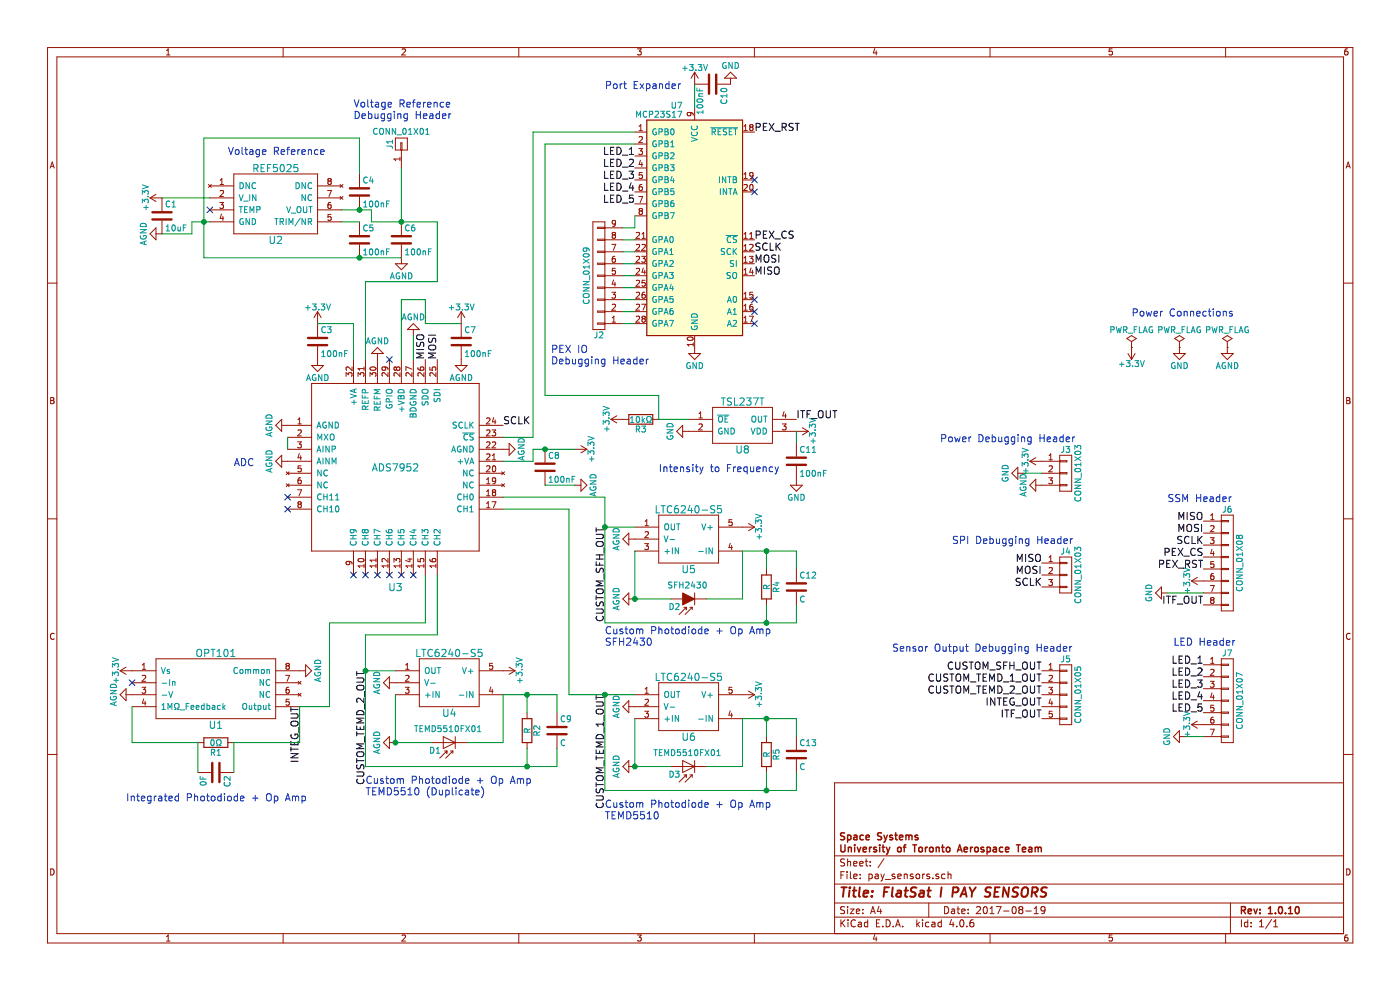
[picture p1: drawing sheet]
EESchema Schematic File Version 2
LIBS:power
LIBS:device
LIBS:transistors
LIBS:conn
LIBS:linear
LIBS:regul
LIBS:74xx
LIBS:cmos4000
LIBS:adc-dac
LIBS:memory
LIBS:xilinx
LIBS:microcontrollers
LIBS:dsp
LIBS:microchip
LIBS:analog_switches
LIBS:motorola
LIBS:texas
LIBS:intel
LIBS:audio
LIBS:interface
LIBS:digital-audio
LIBS:philips
LIBS:display
LIBS:cypress
LIBS:siliconi
LIBS:opto
LIBS:atmel
LIBS:contrib
LIBS:valves
LIBS:pay_sensors
LIBS:pay_sensors-cache
EELAYER 25 0
EELAYER END
$Descr A4 11693 8268
encoding utf-8
Sheet 1 1
Title "FlatSat I PAY SENSORS"
Date "2017-08-19"
Rev "1.0.10"
Comp "Space Systems\\nUniversity of Toronto Aerospace Team\\n\\n"
Comment1 ""
Comment2 ""
Comment3 ""
Comment4 ""
$EndDescr
$Comp
L ADS7952 U3
U 1 1
P 3300 3900
F 0 "U3" H 3300 2900 60  0000 C CNN
F 1 "ADS7952" H 3300 3900 60  0000 C CNN
F 2 "Housings_DFN_QFN:QFN-32-1EP_5x5mm_Pitch0.5mm" H 3500 3900 60  0001 C CNN
F 3 "" H 3500 3900 60  0001 C CNN
	1    3300 3900
	1    0    0    -1  
$EndComp
NoConn ~ 2400 4150
NoConn ~ 2400 4250
NoConn ~ 2950 4800
NoConn ~ 3050 4800
NoConn ~ 3150 4800
NoConn ~ 3250 4800
NoConn ~ 3350 4800
$Comp
L LTC6240-S5 U6
U 1 1
P 5750 5900
F 0 "U6" H 5750 5650 60  0000 C CNN
F 1 "LTC6240-S5" H 5750 6150 60  0000 C CNN
F 2 "TO_SOT_Packages_SMD:SOT-23-5_HandSoldering" H 5800 5950 60  0001 C CNN
F 3 "" H 5800 5950 60  0001 C CNN
	1    5750 5900
	1    0    0    -1  
$EndComp
$Comp
L +3.3V #PWR01
U 1 1
P 4800 3750
F 0 "#PWR01" H 4800 3600 50  0001 C CNN
F 1 "+3.3V" H 4800 3890 50  0000 C CNN
F 2 "" H 4800 3750 50  0001 C CNN
F 3 "" H 4800 3750 50  0001 C CNN
	1    4800 3750
	0    1    1    0   
$EndComp
$Comp
L +3.3V #PWR02
U 1 1
P 3850 2700
F 0 "#PWR02" H 3850 2550 50  0001 C CNN
F 1 "+3.3V" H 3850 2840 50  0000 C CNN
F 2 "" H 3850 2700 50  0001 C CNN
F 3 "" H 3850 2700 50  0001 C CNN
	1    3850 2700
	1    0    0    -1  
$EndComp
$Comp
L +3.3V #PWR03
U 1 1
P 2650 2700
F 0 "#PWR03" H 2650 2550 50  0001 C CNN
F 1 "+3.3V" H 2650 2840 50  0000 C CNN
F 2 "" H 2650 2700 50  0001 C CNN
F 3 "" H 2650 2700 50  0001 C CNN
	1    2650 2700
	1    0    0    -1  
$EndComp
$Comp
L +3.3V #PWR04
U 1 1
P 1350 1650
F 0 "#PWR04" H 1350 1500 50  0001 C CNN
F 1 "+3.3V" H 1350 1790 50  0000 C CNN
F 2 "" H 1350 1650 50  0001 C CNN
F 3 "" H 1350 1650 50  0001 C CNN
	1    1350 1650
	0    -1   -1   0   
$EndComp
$Comp
L D_Photo D3
U 1 1
P 5700 6400
F 0 "D3" H 5720 6470 50  0000 L CNN
F 1 "TEMD5510FX01" H 5660 6290 50  0000 C CNN
F 2 "Opto-Devices:PhotoDiode_SMD-DIL2_4.5x4" H 5650 6400 50  0001 C CNN
F 3 "" H 5650 6400 50  0001 C CNN
	1    5700 6400
	-1   0    0    1   
$EndComp
$Comp
L R R5
U 1 1
P 6400 6300
F 0 "R5" V 6480 6300 50  0000 C CNN
F 1 "R" V 6400 6300 50  0000 C CNN
F 2 "Resistors_SMD:R_0603_HandSoldering" V 6330 6300 50  0001 C CNN
F 3 "" H 6400 6300 50  0001 C CNN
	1    6400 6300
	1    0    0    -1  
$EndComp
$Comp
L C C13
U 1 1
P 6650 6300
F 0 "C13" H 6675 6400 50  0000 L CNN
F 1 "C" H 6675 6200 50  0000 L CNN
F 2 "Capacitors_SMD:C_0603_HandSoldering" H 6688 6150 50  0001 C CNN
F 3 "" H 6650 6300 50  0001 C CNN
	1    6650 6300
	1    0    0    -1  
$EndComp
$Comp
L +3.3V #PWR05
U 1 1
P 6200 5800
F 0 "#PWR05" H 6200 5650 50  0001 C CNN
F 1 "+3.3V" H 6200 5940 50  0000 C CNN
F 2 "" H 6200 5800 50  0001 C CNN
F 3 "" H 6200 5800 50  0001 C CNN
	1    6200 5800
	0    1    1    0   
$EndComp
$Comp
L OPT101 U1
U 1 1
P 1800 5750
F 0 "U1" H 1800 5450 60  0000 C CNN
F 1 "OPT101" H 1800 6050 60  0000 C CNN
F 2 "SMD_Packages:DIP-8_SMD" H 1650 5700 60  0001 C CNN
F 3 "" H 1650 5700 60  0001 C CNN
	1    1800 5750
	1    0    0    -1  
$EndComp
$Comp
L +3.3V #PWR06
U 1 1
P 1100 5600
F 0 "#PWR06" H 1100 5450 50  0001 C CNN
F 1 "+3.3V" H 1100 5740 50  0000 C CNN
F 2 "" H 1100 5600 50  0001 C CNN
F 3 "" H 1100 5600 50  0001 C CNN
	1    1100 5600
	0    -1   -1   0   
$EndComp
$Comp
L TSL237T U8
U 1 1
P 6200 3550
F 0 "U8" H 6200 3350 60  0000 C CNN
F 1 "TSL237T" H 6200 3750 60  0000 C CNN
F 2 "Housings_DIP:DIP-4_W7.62mm" H 6200 3500 60  0001 C CNN
F 3 "" H 6200 3500 60  0001 C CNN
	1    6200 3550
	1    0    0    -1  
$EndComp
$Comp
L GND #PWR07
U 1 1
P 5750 3600
F 0 "#PWR07" H 5750 3350 50  0001 C CNN
F 1 "GND" H 5750 3450 50  0000 C CNN
F 2 "" H 5750 3600 50  0001 C CNN
F 3 "" H 5750 3600 50  0001 C CNN
	1    5750 3600
	0    1    1    0   
$EndComp
$Comp
L +3.3V #PWR08
U 1 1
P 6650 3600
F 0 "#PWR08" H 6650 3450 50  0001 C CNN
F 1 "+3.3V" H 6650 3740 50  0000 C CNN
F 2 "" H 6650 3600 50  0001 C CNN
F 3 "" H 6650 3600 50  0001 C CNN
	1    6650 3600
	0    1    1    0   
$EndComp
$Comp
L C C11
U 1 1
P 6650 3850
F 0 "C11" H 6675 3950 50  0000 L CNN
F 1 "100nF" H 6675 3750 50  0000 L CNN
F 2 "Capacitors_SMD:C_0603_HandSoldering" H 6688 3700 50  0001 C CNN
F 3 "" H 6650 3850 50  0001 C CNN
	1    6650 3850
	1    0    0    -1  
$EndComp
$Comp
L GND #PWR09
U 1 1
P 6650 4000
F 0 "#PWR09" H 6650 3750 50  0001 C CNN
F 1 "GND" H 6650 3850 50  0000 C CNN
F 2 "" H 6650 4000 50  0001 C CNN
F 3 "" H 6650 4000 50  0001 C CNN
	1    6650 4000
	1    0    0    -1  
$EndComp
$Comp
L SFH2430 D2
U 1 1
P 5700 5000
F 0 "D2" H 5720 5070 50  0000 L CNN
F 1 "SFH2430" H 5660 4890 50  0000 C CNN
F 2 "Opto-Devices:PhotoDiode_SMD-DIL2_4.5x4" H 5700 5175 50  0001 C CNN
F 3 "" H 5650 5000 50  0000 C CNN
	1    5700 5000
	-1   0    0    1   
$EndComp
$Comp
L R R4
U 1 1
P 6400 4900
F 0 "R4" V 6480 4900 50  0000 C CNN
F 1 "R" V 6400 4900 50  0000 C CNN
F 2 "Resistors_SMD:R_0603_HandSoldering" V 6330 4900 50  0001 C CNN
F 3 "" H 6400 4900 50  0001 C CNN
	1    6400 4900
	1    0    0    -1  
$EndComp
$Comp
L C C12
U 1 1
P 6650 4900
F 0 "C12" H 6675 5000 50  0000 L CNN
F 1 "C" H 6675 4800 50  0000 L CNN
F 2 "Capacitors_SMD:C_0603_HandSoldering" H 6688 4750 50  0001 C CNN
F 3 "" H 6650 4900 50  0001 C CNN
	1    6650 4900
	1    0    0    -1  
$EndComp
$Comp
L +3.3V #PWR010
U 1 1
P 6200 4400
F 0 "#PWR010" H 6200 4250 50  0001 C CNN
F 1 "+3.3V" H 6200 4540 50  0000 C CNN
F 2 "" H 6200 4400 50  0001 C CNN
F 3 "" H 6200 4400 50  0001 C CNN
	1    6200 4400
	0    1    1    0   
$EndComp
NoConn ~ 1750 1750
NoConn ~ 1100 5700
Text Notes 1900 1300 0    60   ~ 0
Voltage Reference
Text Notes 1950 3900 0    60   ~ 0
ADC
Text Notes 5500 3950 0    60   ~ 0
Intensity to Frequency
Text Notes 1050 6700 0    60   ~ 0
Integrated Photodiode + Op Amp
Text Notes 5050 6850 0    60   ~ 0
Custom Photodiode + Op Amp\nTEMD5510
Text Notes 5050 5400 0    60   ~ 0
Custom Photodiode + Op Amp\nSFH2430
$Comp
L AGND #PWR011
U 1 1
P 2400 3550
F 0 "#PWR011" H 2400 3300 50  0001 C CNN
F 1 "AGND" H 2400 3400 50  0000 C CNN
F 2 "" H 2400 3550 50  0001 C CNN
F 3 "" H 2400 3550 50  0001 C CNN
	1    2400 3550
	0    1    1    0   
$EndComp
$Comp
L AGND #PWR012
U 1 1
P 4200 3750
F 0 "#PWR012" H 4200 3500 50  0001 C CNN
F 1 "AGND" H 4200 3600 50  0000 C CNN
F 2 "" H 4200 3750 50  0001 C CNN
F 3 "" H 4200 3750 50  0001 C CNN
	1    4200 3750
	0    -1   -1   0   
$EndComp
$Comp
L AGND #PWR013
U 1 1
P 2400 3850
F 0 "#PWR013" H 2400 3600 50  0001 C CNN
F 1 "AGND" H 2400 3700 50  0000 C CNN
F 2 "" H 2400 3850 50  0001 C CNN
F 3 "" H 2400 3850 50  0001 C CNN
	1    2400 3850
	0    1    1    0   
$EndComp
$Comp
L MCP23S17 U7
U 1 1
P 5800 1900
F 0 "U7" H 5700 2925 50  0000 R CNN
F 1 "MCP23S17" H 5700 2850 50  0000 R CNN
F 2 "Housings_SSOP:SSOP-28_5.3x10.2mm_Pitch0.65mm" H 5850 950 50  0001 L CNN
F 3 "" H 6050 2900 50  0001 C CNN
	1    5800 1900
	1    0    0    -1  
$EndComp
$Comp
L GND #PWR014
U 1 1
P 5800 2900
F 0 "#PWR014" H 5800 2650 50  0001 C CNN
F 1 "GND" H 5800 2750 50  0000 C CNN
F 2 "" H 5800 2900 50  0001 C CNN
F 3 "" H 5800 2900 50  0001 C CNN
	1    5800 2900
	1    0    0    -1  
$EndComp
$Comp
L +3.3V #PWR015
U 1 1
P 5800 700
F 0 "#PWR015" H 5800 550 50  0001 C CNN
F 1 "+3.3V" H 5800 840 50  0000 C CNN
F 2 "" H 5800 700 50  0001 C CNN
F 3 "" H 5800 700 50  0001 C CNN
	1    5800 700 
	1    0    0    -1  
$EndComp
$Comp
L +3.3V #PWR016
U 1 1
P 10050 4850
F 0 "#PWR016" H 10050 4700 50  0001 C CNN
F 1 "+3.3V" H 10050 4990 50  0000 C CNN
F 2 "" H 10050 4850 50  0001 C CNN
F 3 "" H 10050 4850 50  0001 C CNN
	1    10050 4850
	0    -1   -1   0   
$EndComp
$Comp
L GND #PWR017
U 1 1
P 9750 4950
F 0 "#PWR017" H 9750 4700 50  0001 C CNN
F 1 "GND" H 9750 4800 50  0000 C CNN
F 2 "" H 9750 4950 50  0001 C CNN
F 3 "" H 9750 4950 50  0001 C CNN
	1    9750 4950
	0    1    1    0   
$EndComp
Text Notes 9750 4200 0    60   ~ 0
SSM Header
Text Label 6300 1100 0    60   ~ 0
PEX_RST
Text Label 6300 2000 0    60   ~ 0
PEX_CS
Text Label 6300 2100 0    60   ~ 0
SCLK
Text Label 6300 2200 0    60   ~ 0
MOSI
Text Label 6300 2300 0    60   ~ 0
MISO
Text Label 10050 4550 2    60   ~ 0
SCLK
Text Label 10050 4350 2    60   ~ 0
MISO
Text Label 10050 4450 2    60   ~ 0
MOSI
Text Label 10050 4750 2    60   ~ 0
PEX_RST
Text Label 10050 4650 2    60   ~ 0
PEX_CS
Text Notes 5050 750  0    60   ~ 0
Port Expander
NoConn ~ 6300 1500
NoConn ~ 6300 1600
NoConn ~ 6300 2500
NoConn ~ 6300 2600
NoConn ~ 6300 2700
$Comp
L PWR_FLAG #FLG018
U 1 1
P 9450 2900
F 0 "#FLG018" H 9450 2975 50  0001 C CNN
F 1 "PWR_FLAG" H 9450 3050 50  0000 C CNN
F 2 "" H 9450 2900 50  0001 C CNN
F 3 "" H 9450 2900 50  0001 C CNN
	1    9450 2900
	1    0    0    -1  
$EndComp
$Comp
L PWR_FLAG #FLG019
U 1 1
P 9850 2900
F 0 "#FLG019" H 9850 2975 50  0001 C CNN
F 1 "PWR_FLAG" H 9850 3050 50  0000 C CNN
F 2 "" H 9850 2900 50  0001 C CNN
F 3 "" H 9850 2900 50  0001 C CNN
	1    9850 2900
	1    0    0    -1  
$EndComp
$Comp
L PWR_FLAG #FLG020
U 1 1
P 10250 2900
F 0 "#FLG020" H 10250 2975 50  0001 C CNN
F 1 "PWR_FLAG" H 10250 3050 50  0000 C CNN
F 2 "" H 10250 2900 50  0001 C CNN
F 3 "" H 10250 2900 50  0001 C CNN
	1    10250 2900
	1    0    0    -1  
$EndComp
$Comp
L +3.3V #PWR021
U 1 1
P 9450 2900
F 0 "#PWR021" H 9450 2750 50  0001 C CNN
F 1 "+3.3V" H 9450 3040 50  0000 C CNN
F 2 "" H 9450 2900 50  0001 C CNN
F 3 "" H 9450 2900 50  0001 C CNN
	1    9450 2900
	-1   0    0    1   
$EndComp
$Comp
L GND #PWR022
U 1 1
P 9850 2900
F 0 "#PWR022" H 9850 2650 50  0001 C CNN
F 1 "GND" H 9850 2750 50  0000 C CNN
F 2 "" H 9850 2900 50  0001 C CNN
F 3 "" H 9850 2900 50  0001 C CNN
	1    9850 2900
	1    0    0    -1  
$EndComp
$Comp
L AGND #PWR023
U 1 1
P 10250 2900
F 0 "#PWR023" H 10250 2650 50  0001 C CNN
F 1 "AGND" H 10250 2750 50  0000 C CNN
F 2 "" H 10250 2900 50  0001 C CNN
F 3 "" H 10250 2900 50  0001 C CNN
	1    10250 2900
	1    0    0    -1  
$EndComp
Text Notes 9450 2650 0    60   ~ 0
Power Connections
Text Label 3550 3000 1    60   ~ 0
MISO
Text Label 3650 3000 1    60   ~ 0
MOSI
Text Label 4200 3550 0    60   ~ 0
SCLK
NoConn ~ 3250 3000
$Comp
L C C1
U 1 1
P 1350 1800
F 0 "C1" H 1375 1900 50  0000 L CNN
F 1 "10uF" H 1375 1700 50  0000 L CNN
F 2 "Capacitors_SMD:C_0603_HandSoldering" H 1388 1650 50  0001 C CNN
F 3 "" H 1350 1800 50  0001 C CNN
	1    1350 1800
	1    0    0    -1  
$EndComp
$Comp
L AGND #PWR024
U 1 1
P 1350 1950
F 0 "#PWR024" H 1350 1700 50  0001 C CNN
F 1 "AGND" H 1350 1800 50  0000 C CNN
F 2 "" H 1350 1950 50  0001 C CNN
F 3 "" H 1350 1950 50  0001 C CNN
	1    1350 1950
	0    1    1    0   
$EndComp
$Comp
L AGND #PWR025
U 1 1
P 3150 3000
F 0 "#PWR025" H 3150 2750 50  0001 C CNN
F 1 "AGND" H 3150 2850 50  0000 C CNN
F 2 "" H 3150 3000 50  0001 C CNN
F 3 "" H 3150 3000 50  0001 C CNN
	1    3150 3000
	-1   0    0    1   
$EndComp
$Comp
L C C4
U 1 1
P 3000 1600
F 0 "C4" H 3025 1700 50  0000 L CNN
F 1 "100nF" H 3025 1500 50  0000 L CNN
F 2 "Capacitors_SMD:C_0603_HandSoldering" H 3038 1450 50  0001 C CNN
F 3 "" H 3000 1600 50  0001 C CNN
	1    3000 1600
	1    0    0    -1  
$EndComp
$Comp
L C C5
U 1 1
P 3000 2000
F 0 "C5" H 3025 2100 50  0000 L CNN
F 1 "100nF" H 3025 1900 50  0000 L CNN
F 2 "Capacitors_SMD:C_0603_HandSoldering" H 3038 1850 50  0001 C CNN
F 3 "" H 3000 2000 50  0001 C CNN
	1    3000 2000
	1    0    0    -1  
$EndComp
$Comp
L C C6
U 1 1
P 3350 2000
F 0 "C6" H 3375 2100 50  0000 L CNN
F 1 "100nF" H 3375 1900 50  0000 L CNN
F 2 "Capacitors_SMD:C_0603_HandSoldering" H 3388 1850 50  0001 C CNN
F 3 "" H 3350 2000 50  0001 C CNN
	1    3350 2000
	1    0    0    -1  
$EndComp
$Comp
L AGND #PWR026
U 1 1
P 3350 2150
F 0 "#PWR026" H 3350 1900 50  0001 C CNN
F 1 "AGND" H 3350 2000 50  0000 C CNN
F 2 "" H 3350 2150 50  0001 C CNN
F 3 "" H 3350 2150 50  0001 C CNN
	1    3350 2150
	1    0    0    -1  
$EndComp
$Comp
L AGND #PWR027
U 1 1
P 3450 2800
F 0 "#PWR027" H 3450 2550 50  0001 C CNN
F 1 "AGND" H 3450 2650 50  0000 C CNN
F 2 "" H 3450 2800 50  0001 C CNN
F 3 "" H 3450 2800 50  0001 C CNN
	1    3450 2800
	-1   0    0    1   
$EndComp
$Comp
L AGND #PWR028
U 1 1
P 2650 3000
F 0 "#PWR028" H 2650 2750 50  0001 C CNN
F 1 "AGND" H 2650 2850 50  0000 C CNN
F 2 "" H 2650 3000 50  0001 C CNN
F 3 "" H 2650 3000 50  0001 C CNN
	1    2650 3000
	1    0    0    -1  
$EndComp
$Comp
L C C3
U 1 1
P 2650 2850
F 0 "C3" H 2675 2950 50  0000 L CNN
F 1 "100nF" H 2675 2750 50  0000 L CNN
F 2 "Capacitors_SMD:C_0603_HandSoldering" H 2688 2700 50  0001 C CNN
F 3 "" H 2650 2850 50  0001 C CNN
	1    2650 2850
	1    0    0    -1  
$EndComp
$Comp
L C C7
U 1 1
P 3850 2850
F 0 "C7" H 3875 2950 50  0000 L CNN
F 1 "100nF" H 3875 2750 50  0000 L CNN
F 2 "Capacitors_SMD:C_0603_HandSoldering" H 3888 2700 50  0001 C CNN
F 3 "" H 3850 2850 50  0001 C CNN
	1    3850 2850
	1    0    0    -1  
$EndComp
$Comp
L AGND #PWR029
U 1 1
P 3850 3000
F 0 "#PWR029" H 3850 2750 50  0001 C CNN
F 1 "AGND" H 3850 2850 50  0000 C CNN
F 2 "" H 3850 3000 50  0001 C CNN
F 3 "" H 3850 3000 50  0001 C CNN
	1    3850 3000
	1    0    0    -1  
$EndComp
$Comp
L AGND #PWR030
U 1 1
P 4800 4050
F 0 "#PWR030" H 4800 3800 50  0001 C CNN
F 1 "AGND" H 4800 3900 50  0000 C CNN
F 2 "" H 4800 4050 50  0001 C CNN
F 3 "" H 4800 4050 50  0001 C CNN
	1    4800 4050
	0    -1   -1   0   
$EndComp
$Comp
L C C8
U 1 1
P 4550 3900
F 0 "C8" H 4575 4000 50  0000 L CNN
F 1 "100nF" H 4575 3800 50  0000 L CNN
F 2 "Capacitors_SMD:C_0603_HandSoldering" H 4588 3750 50  0001 C CNN
F 3 "" H 4550 3900 50  0001 C CNN
	1    4550 3900
	1    0    0    -1  
$EndComp
$Comp
L CONN_01X08 J6
U 1 1
P 10250 4700
F 0 "J6" H 10250 5150 50  0000 C CNN
F 1 "CONN_01X08" V 10350 4700 50  0000 C CNN
F 2 "Pin_Headers:Pin_Header_Straight_1x08_Pitch1.27mm" H 10250 4700 50  0001 C CNN
F 3 "" H 10250 4700 50  0001 C CNN
	1    10250 4700
	1    0    0    -1  
$EndComp
Text Label 6650 3500 0    60   ~ 0
ITF_OUT
Text Label 10050 5050 2    60   ~ 0
ITF_OUT
$Comp
L +3.3V #PWR031
U 1 1
P 5200 3500
F 0 "#PWR031" H 5200 3350 50  0001 C CNN
F 1 "+3.3V" H 5200 3640 50  0000 C CNN
F 2 "" H 5200 3500 50  0001 C CNN
F 3 "" H 5200 3500 50  0001 C CNN
	1    5200 3500
	0    -1   -1   0   
$EndComp
$Comp
L R R3
U 1 1
P 5350 3500
F 0 "R3" V 5430 3500 50  0000 C CNN
F 1 "10kΩ" V 5350 3500 50  0000 C CNN
F 2 "Resistors_SMD:R_0603_HandSoldering" V 5280 3500 50  0001 C CNN
F 3 "" H 5350 3500 50  0001 C CNN
	1    5350 3500
	0    1    1    0   
$EndComp
$Comp
L AGND #PWR032
U 1 1
P 1100 5800
F 0 "#PWR032" H 1100 5550 50  0001 C CNN
F 1 "AGND" H 1100 5650 50  0000 C CNN
F 2 "" H 1100 5800 50  0001 C CNN
F 3 "" H 1100 5800 50  0001 C CNN
	1    1100 5800
	0    1    1    0   
$EndComp
$Comp
L AGND #PWR033
U 1 1
P 2500 5600
F 0 "#PWR033" H 2500 5350 50  0001 C CNN
F 1 "AGND" H 2500 5450 50  0000 C CNN
F 2 "" H 2500 5600 50  0001 C CNN
F 3 "" H 2500 5600 50  0001 C CNN
	1    2500 5600
	0    -1   -1   0   
$EndComp
$Comp
L R R1
U 1 1
P 1800 6200
F 0 "R1" V 1880 6200 50  0000 C CNN
F 1 "0Ω" V 1800 6200 50  0000 C CNN
F 2 "Resistors_SMD:R_0603_HandSoldering" V 1730 6200 50  0001 C CNN
F 3 "" H 1800 6200 50  0001 C CNN
	1    1800 6200
	0    1    1    0   
$EndComp
$Comp
L C C2
U 1 1
P 1800 6450
F 0 "C2" H 1825 6550 50  0000 L CNN
F 1 "0F" H 1825 6350 50  0000 L CNN
F 2 "Capacitors_SMD:C_0603_HandSoldering" H 1838 6300 50  0001 C CNN
F 3 "" H 1800 6450 50  0001 C CNN
	1    1800 6450
	0    1    1    0   
$EndComp
$Comp
L C C10
U 1 1
P 5950 700
F 0 "C10" H 5975 800 50  0000 L CNN
F 1 "100nF" H 5975 600 50  0000 L CNN
F 2 "Capacitors_SMD:C_0603_HandSoldering" H 5988 550 50  0001 C CNN
F 3 "" H 5950 700 50  0001 C CNN
	1    5950 700 
	0    1    1    0   
$EndComp
$Comp
L GND #PWR034
U 1 1
P 6100 700
F 0 "#PWR034" H 6100 450 50  0001 C CNN
F 1 "GND" H 6100 550 50  0000 C CNN
F 2 "" H 6100 700 50  0001 C CNN
F 3 "" H 6100 700 50  0001 C CNN
	1    6100 700 
	-1   0    0    1   
$EndComp
$Comp
L AGND #PWR035
U 1 1
P 5300 4500
F 0 "#PWR035" H 5300 4250 50  0001 C CNN
F 1 "AGND" H 5300 4350 50  0000 C CNN
F 2 "" H 5300 4500 50  0001 C CNN
F 3 "" H 5300 4500 50  0001 C CNN
	1    5300 4500
	0    1    1    0   
$EndComp
$Comp
L AGND #PWR036
U 1 1
P 5300 5000
F 0 "#PWR036" H 5300 4750 50  0001 C CNN
F 1 "AGND" H 5300 4850 50  0000 C CNN
F 2 "" H 5300 5000 50  0001 C CNN
F 3 "" H 5300 5000 50  0001 C CNN
	1    5300 5000
	0    1    1    0   
$EndComp
$Comp
L AGND #PWR037
U 1 1
P 5300 5900
F 0 "#PWR037" H 5300 5650 50  0001 C CNN
F 1 "AGND" H 5300 5750 50  0000 C CNN
F 2 "" H 5300 5900 50  0001 C CNN
F 3 "" H 5300 5900 50  0001 C CNN
	1    5300 5900
	0    1    1    0   
$EndComp
$Comp
L AGND #PWR038
U 1 1
P 5300 6400
F 0 "#PWR038" H 5300 6150 50  0001 C CNN
F 1 "AGND" H 5300 6250 50  0000 C CNN
F 2 "" H 5300 6400 50  0001 C CNN
F 3 "" H 5300 6400 50  0001 C CNN
	1    5300 6400
	0    1    1    0   
$EndComp
$Comp
L LTC6240-S5 U5
U 1 1
P 5750 4500
F 0 "U5" H 5750 4250 60  0000 C CNN
F 1 "LTC6240-S5" H 5750 4750 60  0000 C CNN
F 2 "TO_SOT_Packages_SMD:SOT-23-5_HandSoldering" H 5800 4550 60  0001 C CNN
F 3 "" H 5800 4550 60  0001 C CNN
	1    5750 4500
	1    0    0    -1  
$EndComp
NoConn ~ 3450 4800
$Comp
L LTC6240-S5 U4
U 1 1
P 3750 5700
F 0 "U4" H 3750 5450 60  0000 C CNN
F 1 "LTC6240-S5" H 3750 5950 60  0000 C CNN
F 2 "TO_SOT_Packages_SMD:SOT-23-5_HandSoldering" H 3800 5750 60  0001 C CNN
F 3 "" H 3800 5750 60  0001 C CNN
	1    3750 5700
	1    0    0    -1  
$EndComp
$Comp
L D_Photo D1
U 1 1
P 3700 6200
F 0 "D1" H 3720 6270 50  0000 L CNN
F 1 "TEMD5510FX01" H 3660 6090 50  0000 C CNN
F 2 "Opto-Devices:PhotoDiode_SMD-DIL2_4.5x4" H 3650 6200 50  0001 C CNN
F 3 "" H 3650 6200 50  0001 C CNN
	1    3700 6200
	-1   0    0    1   
$EndComp
$Comp
L R R2
U 1 1
P 4400 6100
F 0 "R2" V 4480 6100 50  0000 C CNN
F 1 "R" V 4400 6100 50  0000 C CNN
F 2 "Resistors_SMD:R_0603_HandSoldering" V 4330 6100 50  0001 C CNN
F 3 "" H 4400 6100 50  0001 C CNN
	1    4400 6100
	1    0    0    -1  
$EndComp
$Comp
L C C9
U 1 1
P 4650 6100
F 0 "C9" H 4675 6200 50  0000 L CNN
F 1 "C" H 4675 6000 50  0000 L CNN
F 2 "Capacitors_SMD:C_0603_HandSoldering" H 4688 5950 50  0001 C CNN
F 3 "" H 4650 6100 50  0001 C CNN
	1    4650 6100
	1    0    0    -1  
$EndComp
$Comp
L +3.3V #PWR039
U 1 1
P 4200 5600
F 0 "#PWR039" H 4200 5450 50  0001 C CNN
F 1 "+3.3V" H 4200 5740 50  0000 C CNN
F 2 "" H 4200 5600 50  0001 C CNN
F 3 "" H 4200 5600 50  0001 C CNN
	1    4200 5600
	0    1    1    0   
$EndComp
Text Notes 3050 6650 0    60   ~ 0
Custom Photodiode + Op Amp\nTEMD5510 (Duplicate)
$Comp
L AGND #PWR040
U 1 1
P 3300 5700
F 0 "#PWR040" H 3300 5450 50  0001 C CNN
F 1 "AGND" H 3300 5550 50  0000 C CNN
F 2 "" H 3300 5700 50  0001 C CNN
F 3 "" H 3300 5700 50  0001 C CNN
	1    3300 5700
	0    1    1    0   
$EndComp
$Comp
L AGND #PWR041
U 1 1
P 3300 6200
F 0 "#PWR041" H 3300 5950 50  0001 C CNN
F 1 "AGND" H 3300 6050 50  0000 C CNN
F 2 "" H 3300 6200 50  0001 C CNN
F 3 "" H 3300 6200 50  0001 C CNN
	1    3300 6200
	0    1    1    0   
$EndComp
$Comp
L CONN_01X07 J7
U 1 1
P 10250 5850
F 0 "J7" H 10250 6250 50  0000 C CNN
F 1 "CONN_01X07" V 10350 5850 50  0000 C CNN
F 2 "Pin_Headers:Pin_Header_Straight_1x07_Pitch1.27mm" H 10250 5850 50  0001 C CNN
F 3 "" H 10250 5850 50  0001 C CNN
	1    10250 5850
	1    0    0    -1  
$EndComp
Text Notes 9800 5400 0    60   ~ 0
LED Header
Text Label 5300 1300 2    60   ~ 0
LED_1
Text Label 5300 1400 2    60   ~ 0
LED_2
Text Label 5300 1500 2    60   ~ 0
LED_3
Text Label 5300 1600 2    60   ~ 0
LED_4
Text Label 5300 1700 2    60   ~ 0
LED_5
Text Label 10050 5550 2    60   ~ 0
LED_1
Text Label 10050 5650 2    60   ~ 0
LED_2
Text Label 10050 5750 2    60   ~ 0
LED_3
Text Label 10050 5850 2    60   ~ 0
LED_4
Text Label 10050 5950 2    60   ~ 0
LED_5
$Comp
L +3.3V #PWR042
U 1 1
P 10050 6050
F 0 "#PWR042" H 10050 5900 50  0001 C CNN
F 1 "+3.3V" H 10050 6190 50  0000 C CNN
F 2 "" H 10050 6050 50  0001 C CNN
F 3 "" H 10050 6050 50  0001 C CNN
	1    10050 6050
	0    -1   -1   0   
$EndComp
$Comp
L GND #PWR043
U 1 1
P 9900 6150
F 0 "#PWR043" H 9900 5900 50  0001 C CNN
F 1 "GND" H 9900 6000 50  0000 C CNN
F 2 "" H 9900 6150 50  0001 C CNN
F 3 "" H 9900 6150 50  0001 C CNN
	1    9900 6150
	0    1    1    0   
$EndComp
$Comp
L CONN_01X09 J2
U 1 1
P 5000 2300
F 0 "J2" H 5000 2800 50  0000 C CNN
F 1 "CONN_01X09" V 5100 2300 50  0000 C CNN
F 2 "Pin_Headers:Pin_Header_Straight_1x09_Pitch1.27mm" H 5000 2300 50  0001 C CNN
F 3 "" H 5000 2300 50  0001 C CNN
	1    5000 2300
	-1   0    0    1   
$EndComp
Text Notes 4600 3050 0    60   ~ 0
PEX IO\nDebugging Header
Text Label 3050 5600 3    60   ~ 0
CUSTOM_TEMD_2_OUT
Text Label 5050 5800 3    60   ~ 0
CUSTOM_TEMD_1_OUT
Text Label 5050 4400 3    60   ~ 0
CUSTOM_SFH_OUT
Text Label 2500 5900 3    60   ~ 0
INTEG_OUT
$Comp
L CONN_01X05 J5
U 1 1
P 8900 5800
F 0 "J5" H 8900 6100 50  0000 C CNN
F 1 "CONN_01X05" V 9000 5800 50  0000 C CNN
F 2 "Pin_Headers:Pin_Header_Straight_1x05_Pitch1.27mm" H 8900 5800 50  0001 C CNN
F 3 "" H 8900 5800 50  0001 C CNN
	1    8900 5800
	1    0    0    -1  
$EndComp
Text Label 8700 5600 2    60   ~ 0
CUSTOM_SFH_OUT
Text Label 8700 5700 2    60   ~ 0
CUSTOM_TEMD_1_OUT
Text Label 8700 5800 2    60   ~ 0
CUSTOM_TEMD_2_OUT
Text Label 8700 5900 2    60   ~ 0
INTEG_OUT
Text Label 8700 6000 2    60   ~ 0
ITF_OUT
Text Notes 7450 5450 0    60   ~ 0
Sensor Output Debugging Header
$Comp
L CONN_01X03 J4
U 1 1
P 8900 4800
F 0 "J4" H 8900 5000 50  0000 C CNN
F 1 "CONN_01X03" V 9000 4800 50  0000 C CNN
F 2 "Pin_Headers:Pin_Header_Straight_1x03_Pitch1.27mm" H 8900 4800 50  0001 C CNN
F 3 "" H 8900 4800 50  0001 C CNN
	1    8900 4800
	1    0    0    -1  
$EndComp
Text Notes 7950 4550 0    60   ~ 0
SPI Debugging Header
Text Label 8700 4700 2    60   ~ 0
MISO
Text Label 8700 4800 2    60   ~ 0
MOSI
Text Label 8700 4900 2    60   ~ 0
SCLK
$Comp
L CONN_01X01 J1
U 1 1
P 3350 1200
F 0 "J1" H 3350 1300 50  0000 C CNN
F 1 "CONN_01X01" V 3450 1200 50  0000 C CNN
F 2 "Pin_Headers:Pin_Header_Straight_1x01_Pitch1.27mm" H 3350 1200 50  0001 C CNN
F 3 "" H 3350 1200 50  0001 C CNN
	1    3350 1200
	0    -1   -1   0   
$EndComp
Text Notes 2950 1000 0    60   ~ 0
Voltage Reference\nDebugging Header
Wire Wire Line
	2400 3650 2400 3750
Wire Wire Line
	4750 5800 5300 5800
Wire Wire Line
	5050 5800 5050 6600
Connection ~ 5050 5800
Wire Wire Line
	1100 5900 1100 6200
Wire Wire Line
	1100 6200 1650 6200
Wire Wire Line
	1950 6200 2500 6200
Wire Wire Line
	2500 6200 2500 5900
Wire Wire Line
	2500 5900 2750 5900
Wire Wire Line
	6650 3700 6650 3600
Wire Wire Line
	5300 4600 5300 5000
Wire Wire Line
	2750 5900 2750 5200
Wire Wire Line
	4200 4250 4750 4250
Wire Wire Line
	4750 4250 4750 5800
Wire Wire Line
	5050 4150 5050 5200
Wire Wire Line
	4200 4150 5050 4150
Wire Wire Line
	6200 6000 6650 6000
Connection ~ 6400 6000
Wire Wire Line
	1750 1650 1350 1650
Wire Wire Line
	3000 1450 3000 1150
Wire Wire Line
	3000 1150 1700 1150
Wire Wire Line
	2850 1750 3100 1750
Wire Wire Line
	2850 1850 3000 1850
Wire Wire Line
	1700 1150 1700 2150
Wire Wire Line
	1700 2150 3350 2150
Connection ~ 3000 2150
Connection ~ 3000 1750
Wire Wire Line
	3650 1850 3650 2350
Wire Wire Line
	1600 1850 1750 1850
Wire Wire Line
	1600 1850 1600 1950
Wire Wire Line
	1600 1950 1350 1950
Connection ~ 1700 1850
Wire Wire Line
	3100 1850 3650 1850
Connection ~ 3350 1850
Wire Wire Line
	3650 2350 3050 2350
Wire Wire Line
	3050 2350 3050 3000
Wire Wire Line
	3450 3000 3450 2800
Wire Wire Line
	2650 2700 2950 2700
Wire Wire Line
	2950 2700 2950 3000
Wire Wire Line
	3550 2700 3850 2700
Wire Wire Line
	3350 2500 3350 3000
Wire Wire Line
	3550 2700 3550 2500
Wire Wire Line
	3550 2500 3350 2500
Wire Wire Line
	4450 3750 4800 3750
Wire Wire Line
	4800 4050 4550 4050
Wire Wire Line
	4450 3750 4450 3850
Wire Wire Line
	4450 3850 4200 3850
Connection ~ 4550 3750
Wire Wire Line
	10050 4950 9750 4950
Wire Wire Line
	5750 3500 5500 3500
Wire Wire Line
	1650 6200 1650 6450
Wire Wire Line
	1950 6450 1950 6200
Wire Wire Line
	5800 700  5800 900 
Wire Wire Line
	5300 4400 5050 4400
Connection ~ 5050 4400
Wire Wire Line
	6200 4600 6650 4600
Connection ~ 6400 4600
Wire Wire Line
	5050 6600 6650 6600
Connection ~ 6400 6600
Wire Wire Line
	5300 6400 5600 6400
Wire Wire Line
	5900 6400 6200 6400
Wire Wire Line
	6200 6400 6200 6000
Wire Wire Line
	5300 6000 5300 6400
Connection ~ 5300 6400
Wire Wire Line
	5050 5200 6650 5200
Connection ~ 6400 5200
Wire Wire Line
	5300 5000 5600 5000
Wire Wire Line
	5900 5000 6200 5000
Wire Wire Line
	6200 5000 6200 4600
Connection ~ 5300 5000
Wire Wire Line
	6400 4600 6400 4750
Wire Wire Line
	6400 5050 6400 5200
Wire Wire Line
	6400 6000 6400 6150
Wire Wire Line
	6400 6450 6400 6600
Wire Wire Line
	6650 4600 6650 4750
Wire Wire Line
	6650 5200 6650 5050
Wire Wire Line
	6650 6000 6650 6150
Wire Wire Line
	6650 6600 6650 6450
Wire Wire Line
	3050 5600 3300 5600
Wire Wire Line
	3050 5300 3050 6400
Connection ~ 3050 5600
Wire Wire Line
	4200 5800 4650 5800
Connection ~ 4400 5800
Wire Wire Line
	3050 6400 4650 6400
Connection ~ 4400 6400
Wire Wire Line
	3300 6200 3600 6200
Wire Wire Line
	3900 6200 4200 6200
Wire Wire Line
	4200 6200 4200 5800
Wire Wire Line
	3300 5800 3300 6200
Connection ~ 3300 6200
Wire Wire Line
	4400 5800 4400 5950
Wire Wire Line
	4400 6250 4400 6400
Wire Wire Line
	4650 5800 4650 5950
Wire Wire Line
	4650 6400 4650 6250
Wire Wire Line
	3050 5300 3650 5300
Wire Wire Line
	3650 5300 3650 4800
Wire Wire Line
	2750 5200 3550 5200
Wire Wire Line
	3550 5200 3550 4800
Wire Wire Line
	4450 3650 4200 3650
Wire Wire Line
	4450 1100 4450 3650
Wire Wire Line
	10050 6150 9900 6150
Wire Wire Line
	4450 1100 5300 1100
Wire Wire Line
	4550 1200 4550 3300
Wire Wire Line
	4550 1200 5300 1200
Wire Wire Line
	5500 3500 5500 3300
Wire Wire Line
	5500 3300 4550 3300
Wire Wire Line
	5300 2700 5200 2700
Wire Wire Line
	5300 2600 5200 2600
Wire Wire Line
	5300 2500 5200 2500
Wire Wire Line
	5300 2400 5200 2400
Wire Wire Line
	5300 2300 5200 2300
Wire Wire Line
	5300 2200 5200 2200
Wire Wire Line
	5300 2100 5200 2100
Wire Wire Line
	5300 2000 5200 2000
Wire Wire Line
	5200 1900 5300 1900
Wire Wire Line
	5300 1900 5300 1800
Wire Wire Line
	3100 1750 3100 1850
Wire Wire Line
	3350 1400 3350 1850
$Comp
L CONN_01X03 J3
U 1 1
P 8900 3950
F 0 "J3" H 8900 4150 50  0000 C CNN
F 1 "CONN_01X03" V 9000 3950 50  0000 C CNN
F 2 "Pin_Headers:Pin_Header_Straight_1x03_Pitch1.27mm" H 8900 3950 50  0001 C CNN
F 3 "" H 8900 3950 50  0001 C CNN
	1    8900 3950
	1    0    0    -1  
$EndComp
$Comp
L +3.3V #PWR044
U 1 1
P 8700 3850
F 0 "#PWR044" H 8700 3700 50  0001 C CNN
F 1 "+3.3V" H 8700 3990 50  0000 C CNN
F 2 "" H 8700 3850 50  0001 C CNN
F 3 "" H 8700 3850 50  0001 C CNN
	1    8700 3850
	0    -1   -1   0   
$EndComp
$Comp
L GND #PWR045
U 1 1
P 8550 3950
F 0 "#PWR045" H 8550 3700 50  0001 C CNN
F 1 "GND" H 8550 3800 50  0000 C CNN
F 2 "" H 8550 3950 50  0001 C CNN
F 3 "" H 8550 3950 50  0001 C CNN
	1    8550 3950
	0    1    1    0   
$EndComp
Wire Wire Line
	8700 3950 8550 3950
$Comp
L AGND #PWR046
U 1 1
P 8700 4050
F 0 "#PWR046" H 8700 3800 50  0001 C CNN
F 1 "AGND" H 8700 3900 50  0000 C CNN
F 2 "" H 8700 4050 50  0001 C CNN
F 3 "" H 8700 4050 50  0001 C CNN
	1    8700 4050
	0    1    1    0   
$EndComp
Text Notes 7850 3700 0    60   ~ 0
Power Debugging Header
$Comp
L REF5025 U2
U 1 1
P 2300 1700
F 0 "U2" H 2300 1400 60  0000 C CNN
F 1 "REF5025" H 2300 2000 60  0000 C CNN
F 2 "REF5025AIDGKR:SOP65P490X110-8N" H 2250 1750 60  0001 C CNN
F 3 "" H 2250 1750 60  0001 C CNN
	1    2300 1700
	1    0    0    -1  
$EndComp
$EndSCHEMATC
